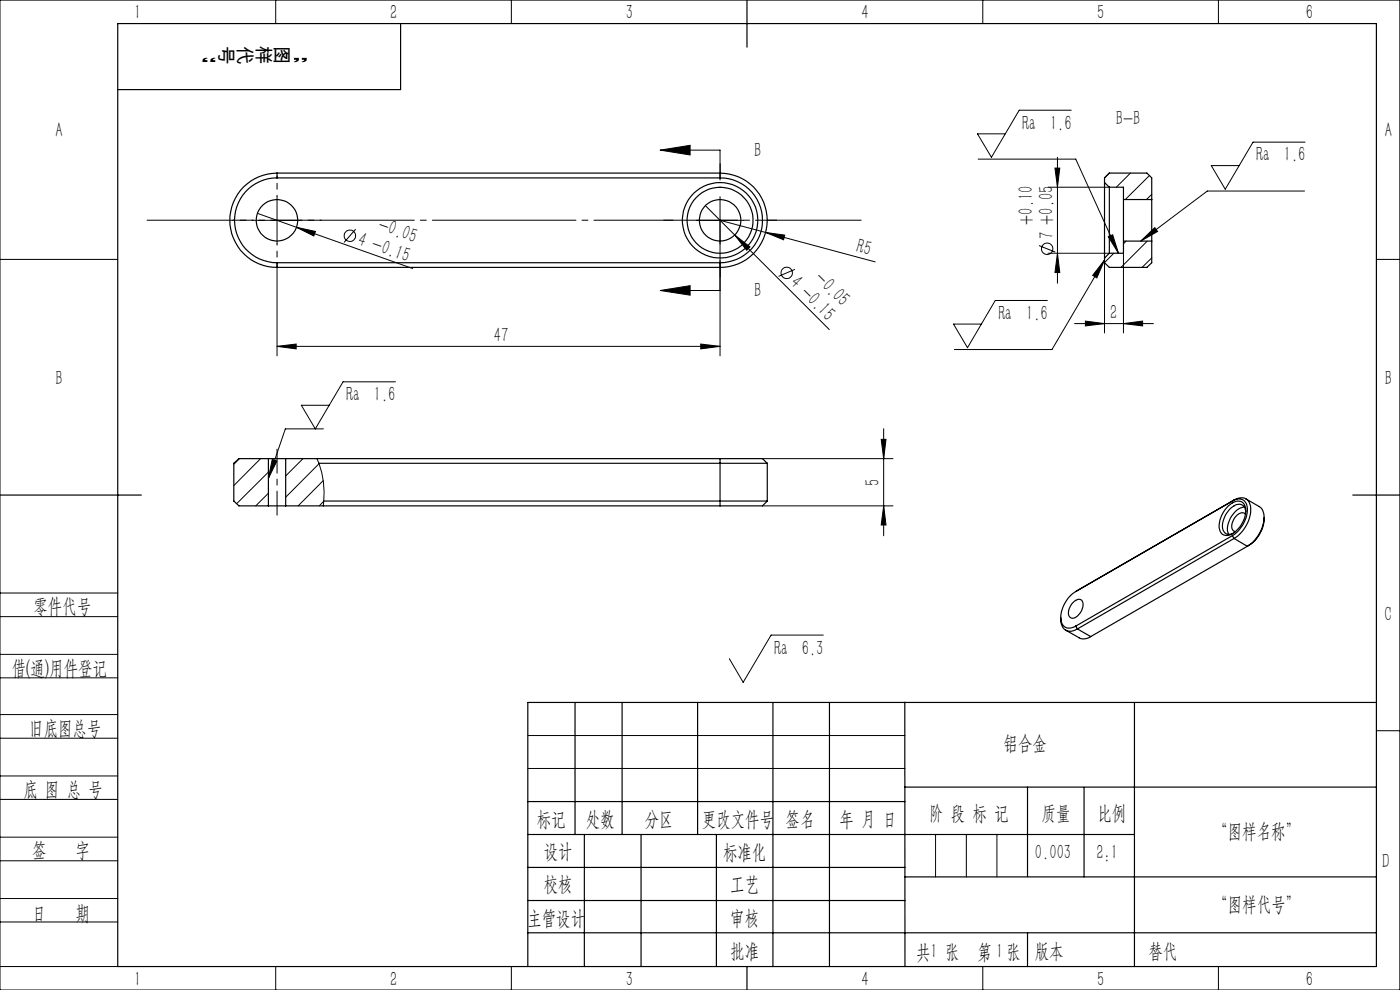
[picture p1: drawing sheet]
<svg xmlns="http://www.w3.org/2000/svg" width="297mm" height="210mm" viewBox="0 0 297 210" stroke-linecap="round" stroke-linejoin="round" font-family="sans-serif">
<g fill="none" stroke="#000" stroke-width=".21">
<path d="M0 0h297v210h-297zM58.5 0v5M108.5 0v5M208.5 0v5M258.5 0v5M140.1 31.8l6.3-1v2.1zM140.1 31.8h12.7v6.4M207.5 33.8h20.7l9.1 19.9M222.3 39.7h13M223.8 35.7h1l-.5 4zM224.3 33.4v26.7M227.3 23.4h-11.1l-5.9 10-2.9-5h5.9"/>
<path d="M235.3 36.7l-1 1M239.8 36.7l-3 3M243.8 37.2l-5.1 5.1M276.9 30.2h-11.1l-5.9 9.9-2.9-5h5.9M0 55h25M53.8 46.7h9.9M54.6 45.3l8.3 2.9M58.8 56.1v19.4M58.8 41.7v10M62.9 48.2l4 .9-.3 1zM62.9 48.2l24.7 8.8M75.5 48.6l-2.5 2.8"/>
<path d="M147.7 46.7h10.1M149.6 43.6l6.3 6.2M152.8 46.7l9.6 2.6M152.8 41.7v33.8M155.9 49.8l3.2 2.6-.7 .7zM155.9 49.8l20 20.1M162.4 49.3l4.1 .6-.3 1zM162.4 49.3l23.3 6.3M168.6 57.1l-3.4 1.5M220.4 52.1l3.5 1.4M222.3 53.7h13M224.3 53.7l.5 4.1h-1z"/>
<path d="M234.3 54.7v15.9M234.3 55.2l-1.6 3.7-.9-.5zM234.3 55.2l-11.1 18.9h-20.7M235.1 50.2l.9-.4 1.3 3.9zM236.3 53.7l-2 2M238.3 53.7v16.9M238.9 51.1l-.6 .6M242 51.1l3-2.8 .6 .8zM243.4 51.1l-5.6 5.6M244.3 41.2l-1.1 1.1M244.3 54.7l-2 2M276.8 40.5h-20.7l-14.1 10.6"/>
<path d="M292 55h5M58.8 73.5l4-.5v1zM58.8 73.5h94M140.1 61.6l6.3-1v2zM140.1 61.6h12.7M148.7 73l4.1 .5-4.1 .5zM222.2 63.7h-11.1l-5.9 10.1-2.9-5.1h5.9M228 68.6h16.7M230.3 68.1l4 .5-4 .5zM238.3 68.6l4.1-.5v1zM50.8 97.3l-1.2 1.2M55.3 97.3l-5.7 5.7"/>
<path d="M57.7 97.5l1 .3-1.8 3.7zM64.3 97.3l-3.7 3.7M67.2 97.3a18.5 18.5 0 0 1 1.4 10M67.7 98.3l-7.1 7.2M68.6 91h-8.1l-3.6 10.5M83.9 81h-11.1l-5.9 10-3-5h5.9M161.7 97.3h27.7M186.9 93.2h1.1l-.5 4.1zM187.5 90.9v22.8M56.9 104.6l-2.6 2.7M56.9 100.1l-6.7 6.7M68.6 101.9l-5.3 5.4"/>
<path d="M68.7 106.3l-1 1M161.7 107.3h27.7M187.5 107.3l.5 4.1h-1.1zM0 138.8h25M0 125.8h25M0 130.8h25M174.7 134.7h-11.1l-5.9 10-3-5M0 143.8h25M0 156.6h25M0 151.6h25M112 156h80M292 155h5"/>
<path d="M0 169.6h25M0 164.6h25M0 177.6h25M112 163h80M198.5 177v9M205 177v9M211.5 177v9M0 182.6h25M0 190.6h25M0 195.6h25M0 205h25M58.5 205v5"/>
<path d="M108.5 205v5M208.5 205v5M258.5 205v5"/>
<circle cx="74.2" cy="50" r="1.2"/>
<circle cx="166.9" cy="57.9" r="1.2"/>
<circle cx="222.1" cy="52.8" r="1.21"/>
</g>
<path d="M182.7 46.7h-151.5" fill="none" stroke="#000" stroke-width=".21" stroke-dasharray="30.5 1.3 1.3 1.3" stroke-dashoffset="8.1"/>
<path d="M152.8 36.7v-2M142.8 46.7h-2M152.8 56.7v2M162.8 46.7h2" fill="none" stroke="#000" stroke-width=".21" stroke-dasharray="30.5 1.3 1.3 1.3"/>
<path d="M53.8 46.7h-4.4M58.8 41.7v-4.4M58.8 51.7v4.4M63.8 46.7h4.4" fill="none" stroke="#000" stroke-width=".21" stroke-dasharray="30.5 1.3 1.3 1.3" stroke-dashoffset="30.2"/>
<path d="M58.8 95.3v14" fill="none" stroke="#000" stroke-width=".21" stroke-dasharray="30.5 1.3 1.3 1.3" stroke-dashoffset="25.4"/>
<g fill="none" stroke="#000" stroke-width=".25">
<path d="M25 5h267v200h-267zM85 5v14h-60M158.5 0v10M58.8 37.7a9 9 0 0 0-9.1 9 9 9 0 0 0 9.1 9M58.8 36.7a10 10 0 0 0-10 10 10 10 0 0 0 10 10M58.8 36.7h94M58.8 37.7h94M58.8 36.7v1M152.8 36.7a10 10 0 0 1 10 10 10 10 0 0 1-10 10M152.8 37.7a9 9 0 0 1 8.9 9 9 9 0 0 1-8.9 9M152.8 36.7v1M234.3 38.7v16"/>
<path d="M234.3 38.7v-1l1-1h8l1 1v4.6M234.3 38.7l1 1M235.3 39.7v14M235.3 39.7h3v2.6M58.8 55.7v1M58.8 55.7h94M58.8 56.7h94M152.8 55.7v1M235.3 53.7l-1 1M238.3 42.3v8.8M238.3 42.3h6M238.3 51.1h6"/>
<path d="M238.3 51.1v2.6h-3M244.3 42.3v8.8M244.3 51.1v4.6l-1 1h-8l-1-1v-1M56.9 97.3h3.7M56.9 97.3h-6.2l-1.1 1v8l1.1 1h6.2M56.9 97.3v10M60.6 97.3h92.2M60.6 97.3v10M67.7 98.3h95.1M152.8 97.3h8.9l1.1 1M152.8 97.3v10M162.8 98.3v8"/>
<path d="M0 105h30M56.9 107.3h3.7M60.6 107.3h92.2M68.7 106.3h94.1M162.8 106.3l-1.1 1h-8.9M260.5 107.4a2.48 2.48 0 0 1 3.1-.8 3.6 3.6 0 0 1-.1 4.3 4.3 4.3 0 0 1-3.4 2.7 2.02 2.02 0 0 1-1.4-2.9 6.4 6.4 0 0 1 1.8-3.3zM261.4 113.6l.4 .6M261.4 113.6l-33.2 19.2M261.8 106.1a2.07 2.07 0 0 1 3.4 .9 7.1 7.1 0 0 1-3.4 7.2M261.8 106.1l-.4 .2a1.93 1.93 0 0 1 2.3-.2 1.93 1.93 0 0 1 .9 2 7 7 0 0 1-3.2 5.5M261.8 114.2l2.8 1.7M261.8 106.1l-33.6 19.4"/>
<path d="M261.8 114.2l-33.2 19.2M264 107.6a4.8 4.8 0 0 0-3.6 4.8l.3 .9M264.2 109.1a1.33 1.33 0 0 0-2 .4 2.45 2.45 0 0 0-.5 3.1l.4 .2M264.3 108.5a1.55 1.55 0 0 0-1-1.5 1.55 1.55 0 0 0-1.8 .5 5 5 0 0 0-2 5.1 1.38 1.38 0 0 0 2.1 .5M264.3 105.8l2.8 1.6a3.4 3.4 0 0 1 .8 4.1 7.9 7.9 0 0 1-3.3 4.4M264.6 115.9l-33.2 19.1M268.2 109.7a7.1 7.1 0 0 1-3.6 6.2M287 105h10M225 131a2.29 2.29 0 0 0 2.2 2.9l1.4-.5M226.1 133.7l2.8 1.6a2.31 2.31 0 0 0 2.5-.3M227.5 127.9a1.55 1.55 0 0 1 1.9-.6 2.79 2.79 0 0 1-1.2 3.6 1.04 1.04 0 0 1-1.3 0 1.04 1.04 0 0 1-.2-1.3l.5-1.2zM228.2 125.5a6.6 6.6 0 0 0-3 6.5 1.8 1.8 0 0 0 2.7 1l.3-.2"/>
<path d="M228.2 132.8l.4 .6M228.6 133.4l2.8 1.6M228.6 125.3l-.4 .2M122 149v28M132 149v28M148 149v28M164 149v56M176 149v56M191.9 149l.1 56M240.7 149v56M292 149h-180v56M112 177h128.7"/>
<path d="M112 170h80M124 177v28M136 177v28M152 177v28M191.9 167h100.1M218 167v18.9M230 167v19M112 197.9h180M112 184h80M112 191h80M192 186h100M218 197.9v7.1"/>
<path d="M158.5 205v5"/>
<circle cx="58.8" cy="46.7" r="4.4"/>
<circle cx="152.8" cy="46.7" r="4.4"/>
<circle cx="152.8" cy="46.7" r="7"/>
<circle cx="152.8" cy="46.7" r="8"/>
</g>
<g fill="#000">
<path d="M62.9 48.2l4 .9-.3 1zM155.9 49.8l3.2 2.6-.7 .7zM162.4 49.3l4.1 .6-.3 1z"/>
<path d="M140.1 31.8l6.3-1v2.1zM140.1 61.6l6.3-1v2z"/>
<path d="M58.8 73.5l4-.5v1zM148.7 73l4.1 .5-4.1 .5z"/>
<path d="M238.3 68.6l4.1-.5v1zM230.3 68.1l4 .5-4 .5z"/>
<path d="M186.9 93.2h1.1l-.5 4.1zM187.5 107.3l.5 4.1h-1.1zM223.8 35.7h1l-.5 4zM224.3 53.7l.5 4.1h-1z"/>
<path d="M57.7 97.5l1 .3-1.8 3.7zM242 51.1l3-2.8 .6 .8zM235.1 50.2l.9-.4 1.3 3.9zM234.3 55.2l-1.6 3.7-.9-.5z"/>
</g>
<g font-size="4.4">
<text x="28.5" y="4.1">1</text>
<text x="82.7" y="4.1">2</text>
<text x="132.7" y="4.1">3</text>
<text x="182.7" y="4.1">4</text>
<text x="232.7" y="4.1">5</text>
<text x="277" y="4.1">6</text>
<text x="11.7" y="29.1">A</text>
<text x="216.9" y="27.5">Ra 1.6</text>
<text x="236.7" y="26.6">B-B</text>
<text x="293.8" y="29.1">A</text>
<text x="160" y="33.3">B</text>
<text x="266.5" y="34.3">Ra 1.6</text>
<text x="219.1" y="47.7" transform="rotate(-90 219.1 47.7)">+0.10</text>
<text x="75.7" y="51.9" transform="rotate(20 75.7 51.9)">4 -0.15</text>
<text x="80" y="48.8" transform="rotate(20 80 48.8)">-0.05</text>
<text x="181.5" y="53.5" transform="rotate(15 181.5 53.5)">R5</text>
<text x="223.5" y="50.8" transform="rotate(-90 223.5 50.8)">7 +0.05</text>
<text x="172.7" y="59.3" transform="rotate(45 172.7 59.3)">-0.05</text>
<text x="160" y="63.1">B</text>
<text x="167.4" y="60.2" transform="rotate(45 167.4 60.2)">4 -0.15</text>
<text x="211.8" y="67.9">Ra 1.6</text>
<text x="235.5" y="67.7">2</text>
<text x="104.8" y="72.6">47</text>
<text x="11.7" y="81.6">B</text>
<text x="293.8" y="81.6">B</text>
<text x="73.4" y="85.1">Ra 1.6</text>
<text x="186.6" y="103.1" transform="rotate(-90 186.6 103.1)">5</text>
<text x="7.1" y="130.1">零件代号</text>
<text x="293.7" y="131.6">C</text>
<text x="2.5" y="143.2">借(通)用件登记</text>
<text x="164.2" y="138.8">Ra 6.3</text>
<text x="6.2" y="155.8">旧底图总号</text>
<text x="212.9" y="159.1">铝合金</text>
<text x="5" y="168.9">底 图 总 号</text>
<text x="197.1" y="173.8">阶 段 标 记</text>
<text x="221" y="173.8">质量</text>
<text x="232.8" y="173.8">比例</text>
<text x="113.9" y="175.2">标记</text>
<text x="124.3" y="175.2">处数</text>
<text x="136.8" y="175.2">分区</text>
<text x="148.9" y="175.2">更改文件号</text>
<text x="166.7" y="175.2">签名</text>
<text x="178.1" y="175.2">年 月 日</text>
<text x="257.4" y="177.8">“图样名称”</text>
<text x="6.8" y="181.9">签</text>
<text x="16" y="181.9">字</text>
<text x="115.3" y="182.1">设计</text>
<text x="153.4" y="182.2">标准化</text>
<text x="219.6" y="182.1">0.003</text>
<text x="232.6" y="182.1">2:1</text>
<text x="293.2" y="184.1">D</text>
<text x="115.3" y="189">校核</text>
<text x="154.9" y="189">工艺</text>
<text x="6.8" y="195.2">日</text>
<text x="16" y="195.2">期</text>
<text x="111.9" y="196.2">主管设计</text>
<text x="154.9" y="196.2">审核</text>
<text x="257.4" y="193.2">“图样代号”</text>
<text x="154.9" y="203.1">批准</text>
<text x="194.4" y="203.4">共 张</text>
<text x="197.4" y="203.1">1</text>
<text x="207.4" y="203.4">第 张</text>
<text x="211.3" y="203.1">1</text>
<text x="219.5" y="203.1">版本</text>
<text x="243.6" y="203.1">替代</text>
<text x="28.5" y="209.1">1</text>
<text x="82.7" y="209.1">2</text>
<text x="132.7" y="209.1">3</text>
<text x="182.7" y="209.1">4</text>
<text x="232.7" y="209.1">5</text>
<text x="277" y="209.1">6</text>
</g>
<g font-size="4">
<text x="46.1" y="10.3" transform="rotate(-180 46.1 10.3)">”</text>
<text x="46.6" y="9.8" transform="rotate(90 46.6 9.8)">号</text>
<text x="50.5" y="9.8" transform="rotate(90 50.5 9.8)">代</text>
<text x="54.5" y="9.8" transform="rotate(90 54.5 9.8)">样</text>
<text x="58.4" y="9.8" transform="rotate(90 58.4 9.8)">图</text>
<text x="65.5" y="10.3" transform="rotate(-180 65.5 10.3)">“</text>
</g>
</svg>
